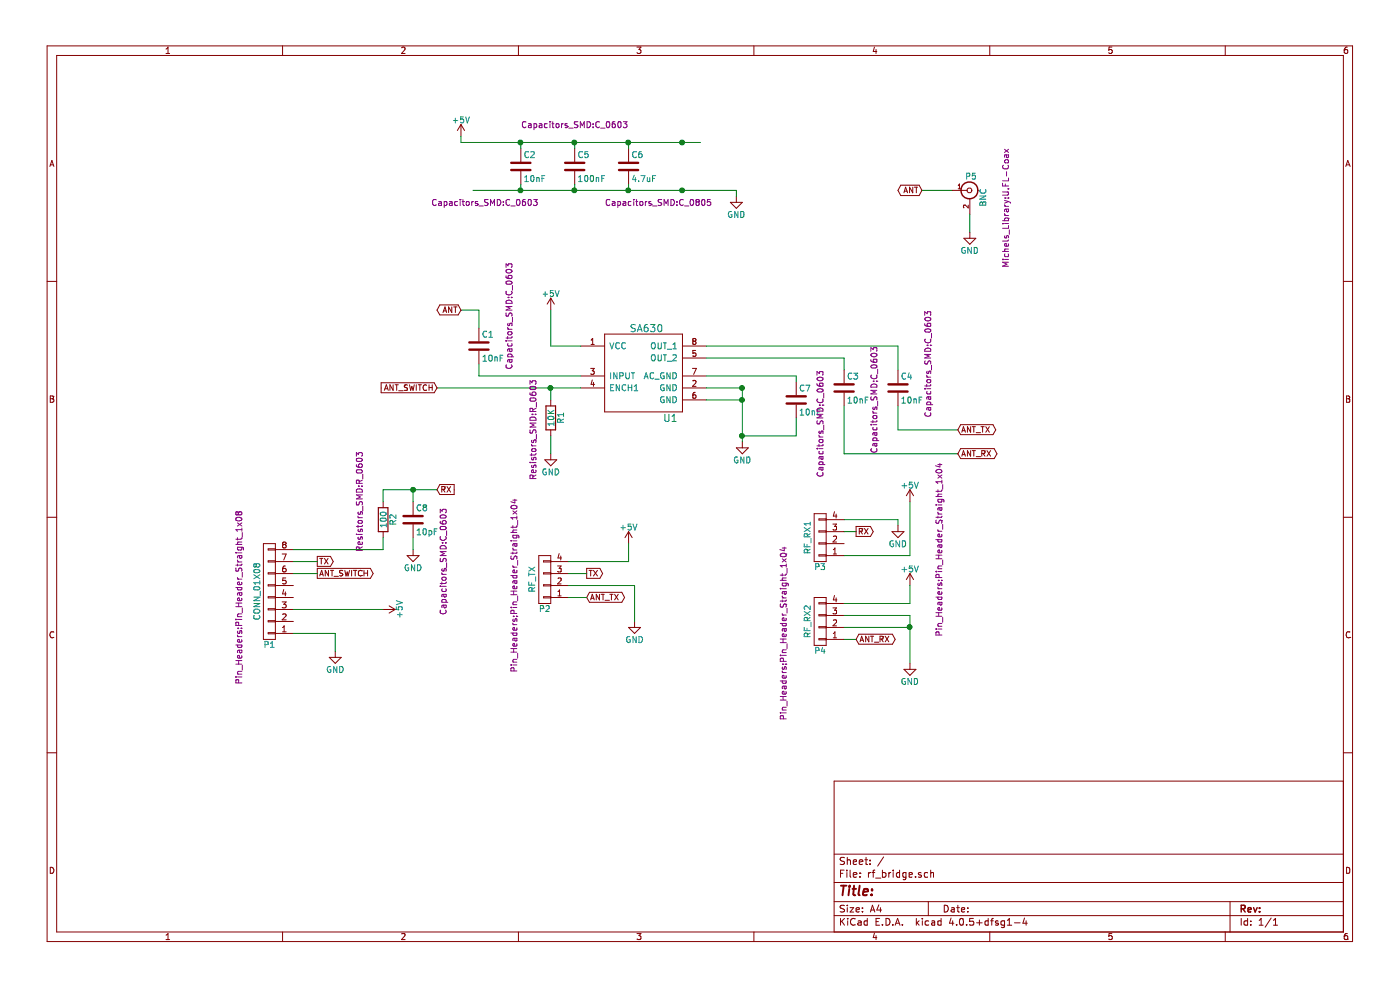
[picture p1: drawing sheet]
EESchema Schematic File Version 2
LIBS:power
LIBS:device
LIBS:transistors
LIBS:conn
LIBS:linear
LIBS:regul
LIBS:74xx
LIBS:cmos4000
LIBS:adc-dac
LIBS:memory
LIBS:xilinx
LIBS:microcontrollers
LIBS:dsp
LIBS:microchip
LIBS:analog_switches
LIBS:motorola
LIBS:texas
LIBS:intel
LIBS:audio
LIBS:interface
LIBS:digital-audio
LIBS:philips
LIBS:display
LIBS:cypress
LIBS:siliconi
LIBS:opto
LIBS:atmel
LIBS:contrib
LIBS:valves
LIBS:rf_bridge-cache
EELAYER 25 0
EELAYER END
$Descr A4 11693 8268
encoding utf-8
Sheet 1 1
Title ""
Date ""
Rev ""
Comp ""
Comment1 ""
Comment2 ""
Comment3 ""
Comment4 ""
$EndDescr
$Comp
L SA630 U1
U 1 1
P 5350 3150
F 0 "U1" H 5600 2800 60  0000 C CNN
F 1 "SA630" H 5400 3550 60  0000 C CNN
F 2 "SMD_Packages:SOIC-8-N" H 5250 2750 60  0001 C CNN
F 3 "" H 5250 2750 60  0001 C CNN
	1    5350 3150
	1    0    0    -1  
$EndComp
$Comp
L GND #PWR01
U 1 1
P 6200 3700
F 0 "#PWR01" H 6200 3450 50  0001 C CNN
F 1 "GND" H 6200 3550 50  0000 C CNN
F 2 "" H 6200 3700 50  0000 C CNN
F 3 "" H 6200 3700 50  0000 C CNN
	1    6200 3700
	1    0    0    -1  
$EndComp
Wire Wire Line
	5900 3350 6200 3350
Wire Wire Line
	5900 3250 6200 3250
Connection ~ 6200 3350
Connection ~ 6200 3250
$Comp
L +5V #PWR02
U 1 1
P 4600 2600
F 0 "#PWR02" H 4600 2450 50  0001 C CNN
F 1 "+5V" H 4600 2740 50  0000 C CNN
F 2 "" H 4600 2600 50  0000 C CNN
F 3 "" H 4600 2600 50  0000 C CNN
	1    4600 2600
	1    0    0    -1  
$EndComp
$Comp
L +5V #PWR03
U 1 1
P 3850 1150
F 0 "#PWR03" H 3850 1000 50  0001 C CNN
F 1 "+5V" H 3850 1290 50  0000 C CNN
F 2 "" H 3850 1150 50  0000 C CNN
F 3 "" H 3850 1150 50  0000 C CNN
	1    3850 1150
	1    0    0    -1  
$EndComp
$Comp
L GND #PWR04
U 1 1
P 6150 1650
F 0 "#PWR04" H 6150 1400 50  0001 C CNN
F 1 "GND" H 6150 1500 50  0000 C CNN
F 2 "" H 6150 1650 50  0000 C CNN
F 3 "" H 6150 1650 50  0000 C CNN
	1    6150 1650
	1    0    0    -1  
$EndComp
Wire Wire Line
	3850 1150 3850 1200
Wire Wire Line
	3850 1200 5850 1200
Wire Wire Line
	6150 1600 6150 1650
Wire Wire Line
	3950 1600 6150 1600
$Comp
L C C2
U 1 1
P 4350 1400
F 0 "C2" H 4375 1500 50  0000 L CNN
F 1 "10nF" H 4375 1300 50  0000 L CNN
F 2 "Capacitors_SMD:C_0603" H 4050 1100 50  0000 C CNN
F 3 "" H 4350 1400 50  0000 C CNN
	1    4350 1400
	1    0    0    -1  
$EndComp
Wire Wire Line
	4350 1250 4350 1200
Connection ~ 4350 1200
Wire Wire Line
	4350 1550 4350 1600
Connection ~ 4350 1600
Wire Wire Line
	4600 2600 4600 2900
Wire Wire Line
	4600 2900 4850 2900
Wire Wire Line
	4000 3150 4850 3150
Wire Wire Line
	5900 2900 7500 2900
Wire Wire Line
	5900 3000 7050 3000
$Comp
L C C3
U 1 1
P 7050 3250
F 0 "C3" H 7075 3350 50  0000 L CNN
F 1 "10nF" H 7075 3150 50  0000 L CNN
F 2 "Capacitors_SMD:C_0603" V 7300 3150 50  0000 C CNN
F 3 "" H 7050 3250 50  0000 C CNN
	1    7050 3250
	1    0    0    -1  
$EndComp
$Comp
L C C4
U 1 1
P 7500 3250
F 0 "C4" H 7525 3350 50  0000 L CNN
F 1 "10nF" H 7525 3150 50  0000 L CNN
F 2 "Capacitors_SMD:C_0603" V 7750 3450 50  0000 C CNN
F 3 "" H 7500 3250 50  0000 C CNN
	1    7500 3250
	1    0    0    -1  
$EndComp
$Comp
L C C1
U 1 1
P 4000 2900
F 0 "C1" H 4025 3000 50  0000 L CNN
F 1 "10nF" H 4025 2800 50  0000 L CNN
F 2 "Capacitors_SMD:C_0603" V 4250 3150 50  0000 C CNN
F 3 "" H 4000 2900 50  0000 C CNN
	1    4000 2900
	1    0    0    -1  
$EndComp
Wire Wire Line
	7050 3000 7050 3100
Wire Wire Line
	7500 2900 7500 3100
Wire Wire Line
	7050 3400 7050 3800
Wire Wire Line
	7050 3800 8000 3800
Wire Wire Line
	7500 3400 7500 3600
Wire Wire Line
	7500 3600 8000 3600
Wire Wire Line
	4000 3150 4000 3050
Wire Wire Line
	4000 2750 4000 2600
Wire Wire Line
	4000 2600 3850 2600
Wire Wire Line
	4850 3250 3650 3250
$Comp
L R R1
U 1 1
P 4600 3500
F 0 "R1" V 4680 3500 50  0000 C CNN
F 1 "10K" V 4600 3500 50  0000 C CNN
F 2 "Resistors_SMD:R_0603" V 4450 3400 50  0000 C CNN
F 3 "" H 4600 3500 50  0000 C CNN
	1    4600 3500
	1    0    0    -1  
$EndComp
$Comp
L GND #PWR05
U 1 1
P 4600 3800
F 0 "#PWR05" H 4600 3550 50  0001 C CNN
F 1 "GND" H 4600 3650 50  0000 C CNN
F 2 "" H 4600 3800 50  0000 C CNN
F 3 "" H 4600 3800 50  0000 C CNN
	1    4600 3800
	1    0    0    -1  
$EndComp
Wire Wire Line
	4600 3350 4600 3250
Connection ~ 4600 3250
Wire Wire Line
	4600 3650 4600 3800
$Comp
L CONN_01X08 P1
U 1 1
P 2250 4950
F 0 "P1" H 2250 5400 50  0000 C CNN
F 1 "CONN_01X08" V 2350 4950 50  0000 C CNN
F 2 "Pin_Headers:Pin_Header_Straight_1x08" V 2500 5000 50  0000 C CNN
F 3 "" H 2250 4950 50  0000 C CNN
	1    2250 4950
	-1   0    0    1   
$EndComp
$Comp
L GND #PWR06
U 1 1
P 2800 5450
F 0 "#PWR06" H 2800 5200 50  0001 C CNN
F 1 "GND" H 2800 5300 50  0000 C CNN
F 2 "" H 2800 5450 50  0000 C CNN
F 3 "" H 2800 5450 50  0000 C CNN
	1    2800 5450
	1    0    0    -1  
$EndComp
$Comp
L +5V #PWR07
U 1 1
P 3200 5100
F 0 "#PWR07" H 3200 4950 50  0001 C CNN
F 1 "+5V" H 3200 5240 50  0000 C CNN
F 2 "" H 3200 5100 50  0000 C CNN
F 3 "" H 3200 5100 50  0000 C CNN
	1    3200 5100
	0    1    1    0   
$EndComp
Wire Wire Line
	2450 5300 2800 5300
Wire Wire Line
	2800 5300 2800 5450
Text GLabel 3650 3250 0    47   Input ~ 0
ANT_SWITCH
Text GLabel 2650 4800 2    47   Output ~ 0
ANT_SWITCH
Text GLabel 3850 2600 0    47   BiDi ~ 0
ANT
Text GLabel 8000 3600 2    47   BiDi ~ 0
ANT_TX
Text GLabel 8000 3800 2    47   BiDi ~ 0
ANT_RX
Text GLabel 2650 4700 2    47   Output ~ 0
TX
Text GLabel 3650 4100 2    47   Input ~ 0
RX
$Comp
L CONN_01X04 P2
U 1 1
P 4550 4850
F 0 "P2" H 4550 5100 50  0000 C CNN
F 1 "RF_TX" V 4650 4850 50  0000 C CNN
F 2 "Pin_Headers:Pin_Header_Straight_1x04" V 4800 4900 50  0000 C CNN
F 3 "" H 4550 4850 50  0000 C CNN
	1    4550 4850
	-1   0    0    1   
$EndComp
$Comp
L CONN_01X04 P3
U 1 1
P 6850 4500
F 0 "P3" H 6850 4750 50  0000 C CNN
F 1 "RF_RX1" V 6950 4500 50  0000 C CNN
F 2 "Pin_Headers:Pin_Header_Straight_1x04" V 5850 4600 50  0000 C CNN
F 3 "" H 6850 4500 50  0000 C CNN
	1    6850 4500
	-1   0    0    1   
$EndComp
$Comp
L CONN_01X04 P4
U 1 1
P 6850 5200
F 0 "P4" H 6850 5450 50  0000 C CNN
F 1 "RF_RX2" V 6950 5200 50  0000 C CNN
F 2 "Pin_Headers:Pin_Header_Straight_1x04" V 7150 5300 50  0000 C CNN
F 3 "" H 6850 5200 50  0000 C CNN
	1    6850 5200
	-1   0    0    1   
$EndComp
$Comp
L +5V #PWR08
U 1 1
P 5250 4550
F 0 "#PWR08" H 5250 4400 50  0001 C CNN
F 1 "+5V" H 5250 4690 50  0000 C CNN
F 2 "" H 5250 4550 50  0000 C CNN
F 3 "" H 5250 4550 50  0000 C CNN
	1    5250 4550
	1    0    0    -1  
$EndComp
$Comp
L +5V #PWR09
U 1 1
P 7600 4200
F 0 "#PWR09" H 7600 4050 50  0001 C CNN
F 1 "+5V" H 7600 4340 50  0000 C CNN
F 2 "" H 7600 4200 50  0000 C CNN
F 3 "" H 7600 4200 50  0000 C CNN
	1    7600 4200
	1    0    0    -1  
$EndComp
$Comp
L +5V #PWR010
U 1 1
P 7600 4900
F 0 "#PWR010" H 7600 4750 50  0001 C CNN
F 1 "+5V" H 7600 5040 50  0000 C CNN
F 2 "" H 7600 4900 50  0000 C CNN
F 3 "" H 7600 4900 50  0000 C CNN
	1    7600 4900
	1    0    0    -1  
$EndComp
$Comp
L GND #PWR011
U 1 1
P 5300 5200
F 0 "#PWR011" H 5300 4950 50  0001 C CNN
F 1 "GND" H 5300 5050 50  0000 C CNN
F 2 "" H 5300 5200 50  0000 C CNN
F 3 "" H 5300 5200 50  0000 C CNN
	1    5300 5200
	1    0    0    -1  
$EndComp
$Comp
L GND #PWR012
U 1 1
P 7600 5550
F 0 "#PWR012" H 7600 5300 50  0001 C CNN
F 1 "GND" H 7600 5400 50  0000 C CNN
F 2 "" H 7600 5550 50  0000 C CNN
F 3 "" H 7600 5550 50  0000 C CNN
	1    7600 5550
	1    0    0    -1  
$EndComp
Wire Wire Line
	4750 4700 5250 4700
Wire Wire Line
	5250 4700 5250 4550
Wire Wire Line
	4750 4900 5300 4900
Wire Wire Line
	5300 4900 5300 5200
Text GLabel 4900 4800 2    47   Output ~ 0
TX
Text GLabel 4900 5000 2    47   BiDi ~ 0
ANT_TX
Wire Wire Line
	4750 4800 4900 4800
Wire Wire Line
	4750 5000 4900 5000
Wire Wire Line
	7050 5050 7600 5050
Wire Wire Line
	7600 5050 7600 4900
Wire Wire Line
	7050 5150 7600 5150
Wire Wire Line
	7600 5150 7600 5550
Wire Wire Line
	7050 5250 7600 5250
Connection ~ 7600 5250
Text GLabel 7150 5350 2    47   BiDi ~ 0
ANT_RX
Wire Wire Line
	7050 5350 7150 5350
Wire Wire Line
	7050 4650 7600 4650
Wire Wire Line
	7600 4650 7600 4200
Wire Wire Line
	7050 4350 7500 4350
Wire Wire Line
	7500 4350 7500 4400
$Comp
L GND #PWR013
U 1 1
P 7500 4400
F 0 "#PWR013" H 7500 4150 50  0001 C CNN
F 1 "GND" H 7500 4250 50  0000 C CNN
F 2 "" H 7500 4400 50  0000 C CNN
F 3 "" H 7500 4400 50  0000 C CNN
	1    7500 4400
	1    0    0    -1  
$EndComp
Text GLabel 7150 4450 2    47   Output ~ 0
RX
Wire Wire Line
	7050 4450 7150 4450
$Comp
L C C5
U 1 1
P 4800 1400
F 0 "C5" H 4825 1500 50  0000 L CNN
F 1 "100nF" H 4825 1300 50  0000 L CNN
F 2 "Capacitors_SMD:C_0603" H 4800 1750 50  0000 C CNN
F 3 "" H 4800 1400 50  0000 C CNN
	1    4800 1400
	1    0    0    -1  
$EndComp
$Comp
L C C6
U 1 1
P 5250 1400
F 0 "C6" H 5275 1500 50  0000 L CNN
F 1 "4.7uF" H 5275 1300 50  0000 L CNN
F 2 "Capacitors_SMD:C_0805" H 5500 1100 50  0000 C CNN
F 3 "" H 5250 1400 50  0000 C CNN
	1    5250 1400
	1    0    0    -1  
$EndComp
Wire Wire Line
	4800 1250 4800 1200
Connection ~ 4800 1200
Wire Wire Line
	5250 1250 5250 1200
Connection ~ 5250 1200
Wire Wire Line
	4800 1550 4800 1600
Connection ~ 4800 1600
Wire Wire Line
	5250 1550 5250 1600
Connection ~ 5250 1600
$Comp
L BNC P5
U 1 1
P 8100 1600
F 0 "P5" H 8110 1720 50  0000 C CNN
F 1 "BNC" V 8210 1540 50  0000 C CNN
F 2 "Michels_Library:U.FL-Coax" V 8400 1450 50  0000 C CNN
F 3 "" H 8100 1600 50  0000 C CNN
	1    8100 1600
	1    0    0    -1  
$EndComp
$Comp
L GND #PWR014
U 1 1
P 8100 1950
F 0 "#PWR014" H 8100 1700 50  0001 C CNN
F 1 "GND" H 8100 1800 50  0000 C CNN
F 2 "" H 8100 1950 50  0000 C CNN
F 3 "" H 8100 1950 50  0000 C CNN
	1    8100 1950
	1    0    0    -1  
$EndComp
Text GLabel 7700 1600 0    47   BiDi ~ 0
ANT
Wire Wire Line
	7700 1600 7950 1600
Wire Wire Line
	8100 1800 8100 1950
$Comp
L C C7
U 1 1
P 6650 3350
F 0 "C7" H 6675 3450 50  0000 L CNN
F 1 "10nF" H 6675 3250 50  0000 L CNN
F 2 "Capacitors_SMD:C_0603" V 6850 3150 50  0000 C CNN
F 3 "" H 6650 3350 50  0000 C CNN
	1    6650 3350
	1    0    0    -1  
$EndComp
Connection ~ 5700 1200
Connection ~ 5700 1600
Wire Wire Line
	6200 3250 6200 3700
Wire Wire Line
	5900 3150 6650 3150
Wire Wire Line
	6650 3150 6650 3200
Wire Wire Line
	6650 3500 6650 3650
Wire Wire Line
	6650 3650 6200 3650
Connection ~ 6200 3650
$Comp
L R R2
U 1 1
P 3200 4350
F 0 "R2" V 3280 4350 50  0000 C CNN
F 1 "100" V 3200 4350 50  0000 C CNN
F 2 "Resistors_SMD:R_0603" V 3000 4500 50  0000 C CNN
F 3 "" H 3200 4350 50  0000 C CNN
	1    3200 4350
	1    0    0    -1  
$EndComp
Wire Wire Line
	3200 4200 3200 4100
$Comp
L C C8
U 1 1
P 3450 4350
F 0 "C8" H 3475 4450 50  0000 L CNN
F 1 "10pF" H 3475 4250 50  0000 L CNN
F 2 "Capacitors_SMD:C_0603" V 3700 4000 50  0000 C CNN
F 3 "" H 3450 4350 50  0000 C CNN
	1    3450 4350
	1    0    0    -1  
$EndComp
$Comp
L GND #PWR015
U 1 1
P 3450 4600
F 0 "#PWR015" H 3450 4350 50  0001 C CNN
F 1 "GND" H 3450 4450 50  0000 C CNN
F 2 "" H 3450 4600 50  0000 C CNN
F 3 "" H 3450 4600 50  0000 C CNN
	1    3450 4600
	1    0    0    -1  
$EndComp
Wire Wire Line
	3450 4600 3450 4500
Wire Wire Line
	3450 4200 3450 4100
Connection ~ 3450 4100
Wire Wire Line
	2450 5100 3200 5100
Wire Wire Line
	3200 4100 3650 4100
Wire Wire Line
	2450 4800 2650 4800
Wire Wire Line
	2450 4600 3200 4600
Wire Wire Line
	3200 4600 3200 4500
Wire Wire Line
	2450 4700 2650 4700
$EndSCHEMATC
